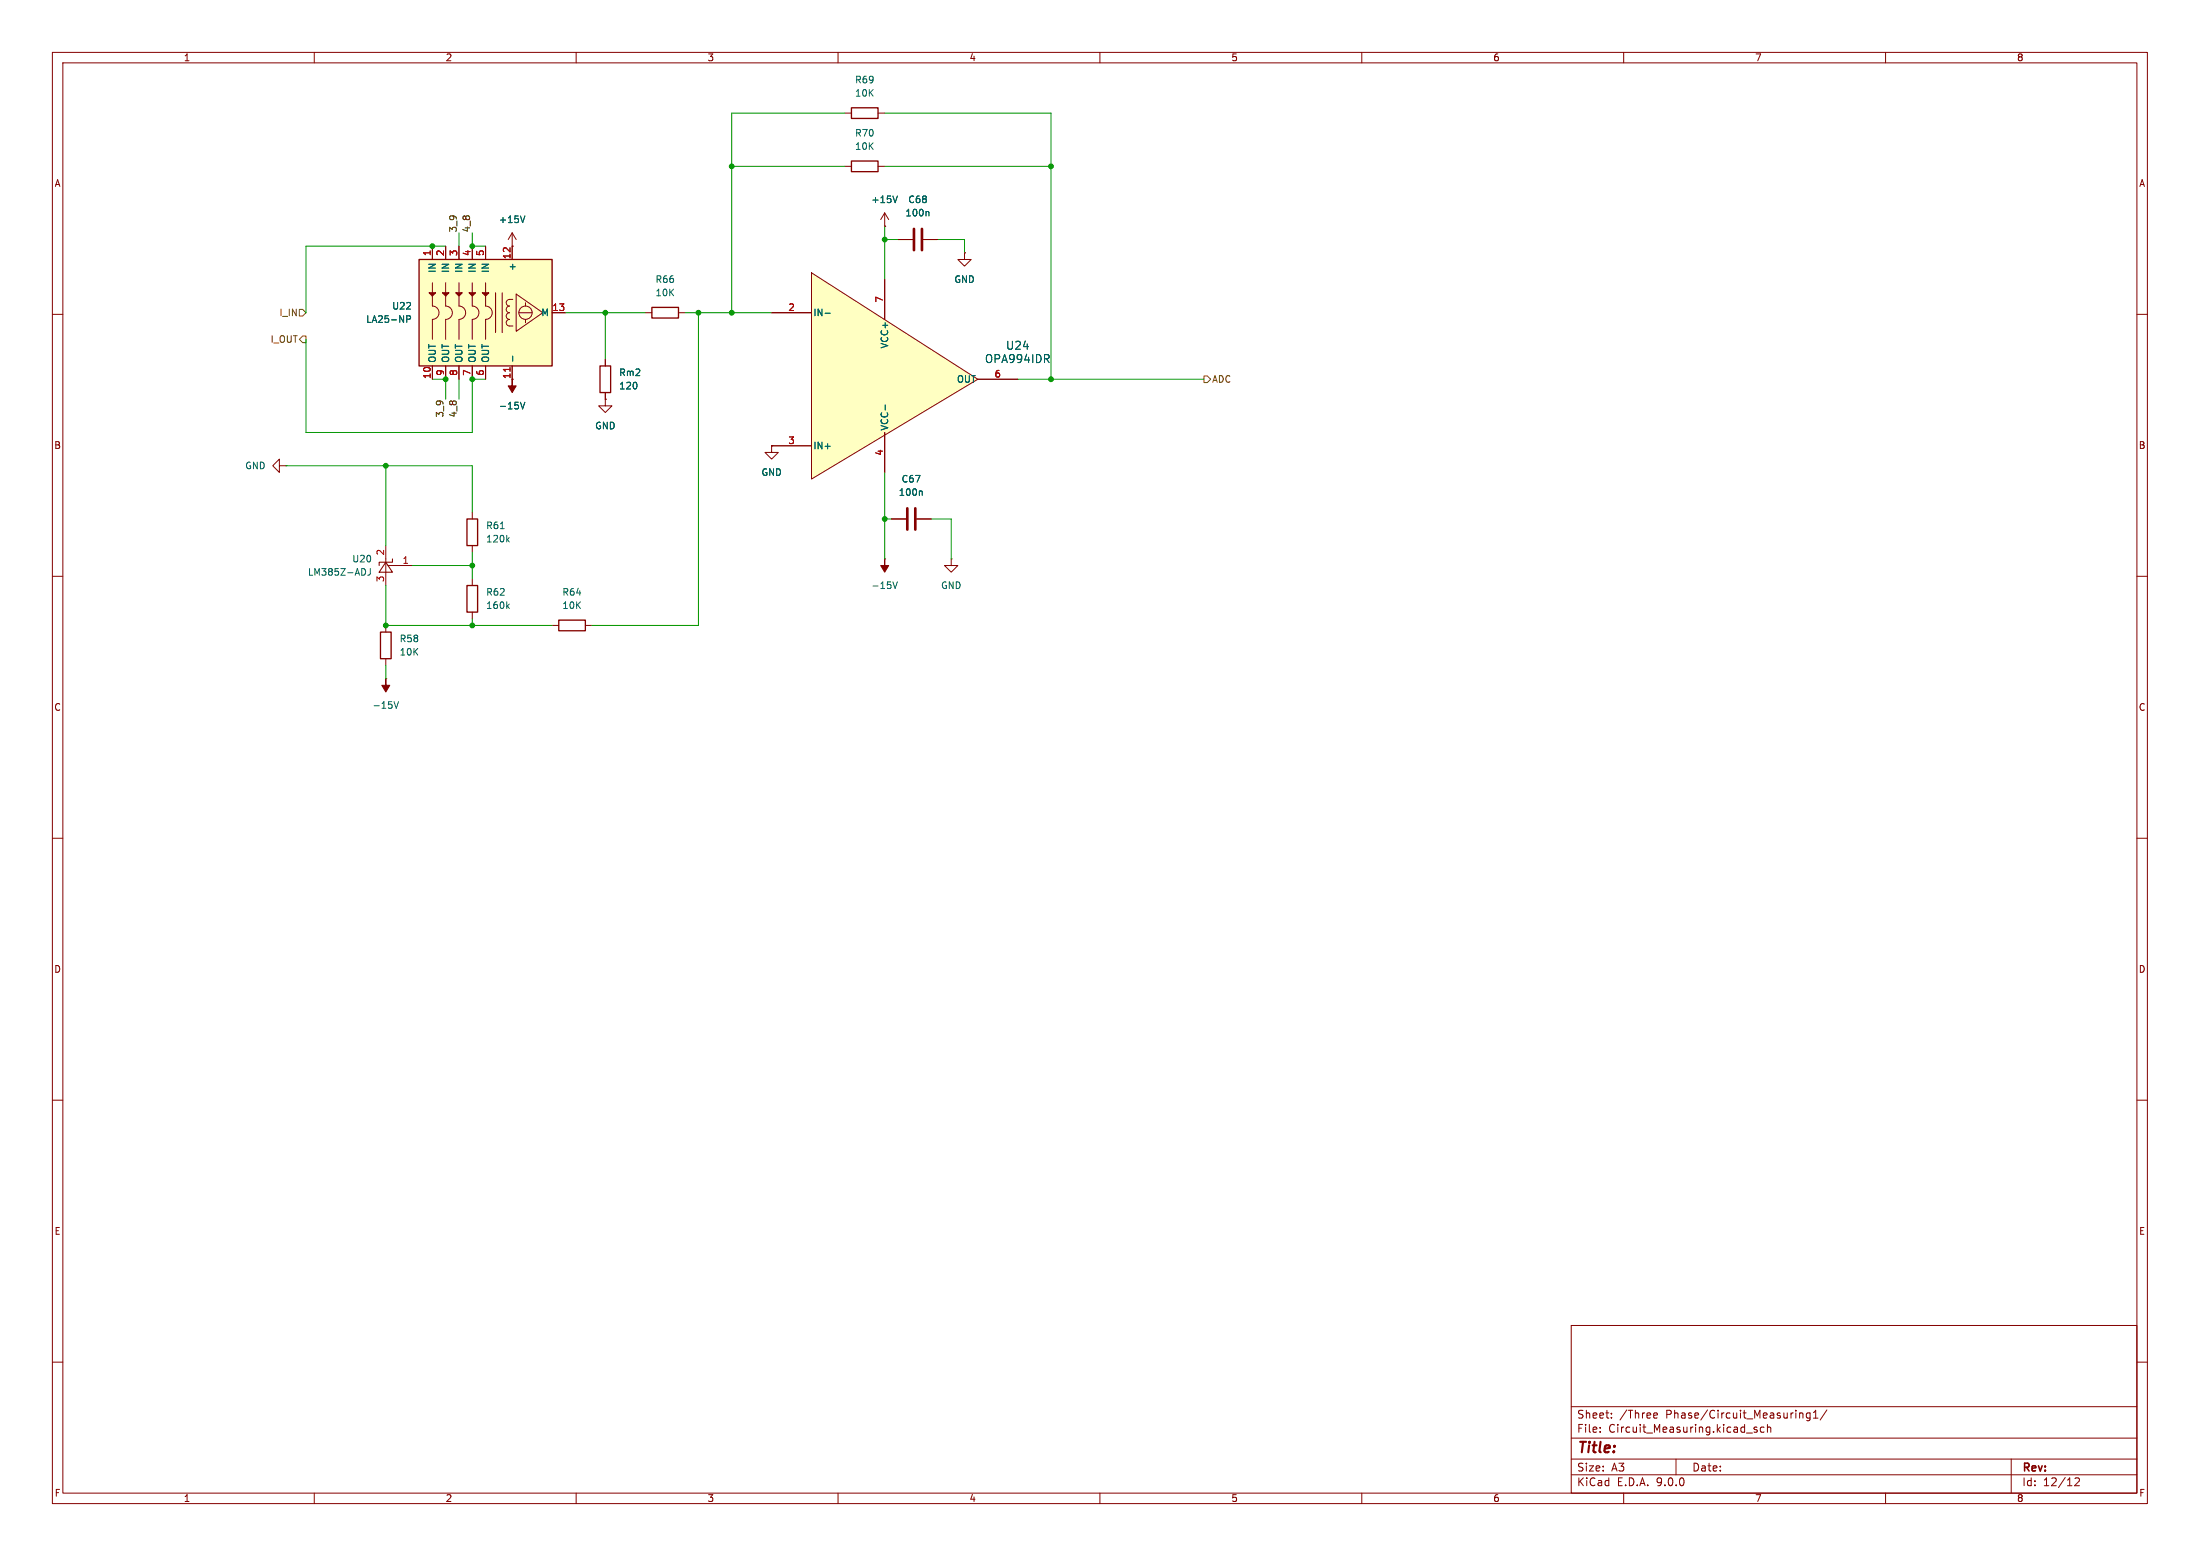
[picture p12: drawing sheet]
<svg xmlns="http://www.w3.org/2000/svg" width="297mm" height="210mm" viewBox="0 0 297 210" stroke-linecap="round" stroke-linejoin="round" font-family="sans-serif">
<g fill="none" stroke="#840000" stroke-width=".14">
<path d="M7.1 7.1h282.8v195.8h-282.8zM8.5 8.5h280v193h-280zM42.4 7.1v1.4M77.8 7.1v1.4M113.1 7.1v1.4M148.5 7.1v1.4M183.8 7.1v1.4M219.2 7.1v1.4M254.6 7.1v1.4M114 22.5h.9M118.5 22.5h.9M7.1 42.4h1.4"/>
<path d="M288.5 42.4h1.4M7.1 77.8h1.4M37.7 62.9v-.9l-.9 .9 .9 .9v-.9h.9M38.6 62.9h.1M52.1 73.6v5.4M52.1 75.9l.9 1.3h-1.8zM52.4 76.3h3.3M53 75.4v.5h-1.8v.4M120.3 70h2M123.7 70h2M288.5 77.8h1.4M52.1 91.6h.1"/>
<path d="M52.1 84.4v.9M52.1 88.9v.9M7.1 113.1h1.4M288.5 113.1h1.4M7.1 148.5h1.4M288.5 148.5h1.4M212.1 178.9h76.4v22.6h-76.4zM7.1 183.8h1.4M212.1 199h76.4M212.1 196.9h76.4M212.1 194.1h76.4M212.1 189.9h76.4"/>
<path d="M216 193.2v.1M216 192.7v.1M217.5 191.3v.1M217.5 190.7v.1M223.3 191.4h.4M223.3 190.7h.3l.2 .2-.5 .1M226.3 196.9v2.1M235.8 193.4h.8M237.2 192.7l-.3-.1-.1 .2v.1l.4 .1v.3h-.4M238.2 192.7l-.4-.1-.2 .2 .1 .5h.5M238.6 192.7l.2-.1 .2 .1 .1 .6M238.6 192.2v1.1"/>
<path d="M243.1 190.7h.2l.1 .1v.6M244.4 190.7h-.3l-.2 .2 .1 .5h.4M244.4 190.7v.9l-.2 .2-.3-.1M244.8 191.4h.6M244.8 190.6l.3-.3v1.1M246.6 190.3l-.9 1.4M271.5 196.9v4.6M280.1 199.6l.4-.1 .2 .1v.2l-.6 .7h.6M288.5 183.8h1.4M42.4 201.5v1.4M77.8 201.5v1.4M113.1 201.5v1.4"/>
<path d="M148.5 201.5v1.4M183.8 201.5v1.4M219.2 201.5v1.4M254.6 201.5v1.4"/>
</g>
<path d="M52.1 91.6v.9h.5l-.5 .9-.6-.9h.6z" fill="#840000" stroke="#840000" stroke-width=".14"/>
<path d="M49.2 76.8l.2 .3-.2 .5M50 76.7v.8l-.3 .1M124.4 66.3l.1 .1v.5M53.2 94.7l.3 .9 .3-.9" fill="none" stroke="#006464" stroke-width=".14"/>
<path d="M122.5 68.6v2.9M123.6 68.6v2.9" fill="none" stroke="#840000" stroke-width=".36"/>
<path d="M114.9 21.7h3.6v1.5h-3.6zM51.4 85.3h1.4v3.6h-1.4z" fill="none" stroke="#840000" stroke-width=".18"/>
<path d="M109.6 36.8l22.4 14.4-22.4 13.5z" fill="#ffffc2"/>
<g fill="none" stroke="#840000" stroke-width=".14">
<path d="M114 15.3h.9M118.5 15.3h.9M109.6 36.8l22.4 14.4-22.4 13.5zM119.4 30.5h.1M119.4 28.7v1.8M119.4 37.7v5.4M119.4 28.7l-.5 .9M119.4 28.7l.6 .9M121.2 32.3h2M124.6 32.3h2M130.2 34.1v.9h.9l-.9 .9-.9-.9h.9M130.2 34.1h.1"/>
<path d="M104.2 42.2h5.4M119.4 58.4v5.4M132 51.2h5.4M104.2 60.2v.9h.9l-.9 .9-.9-.9h.9M104.2 60.2h.1M104.2 60.2h5.4M119.4 75.4h.1M128.4 75.4v.9h-.9l.9 .9 .9-.9h-.9M128.4 75.4h.1"/>
</g>
<path d="M121.1 26.5l-.3 .8M125.3 28.5l.1 .2v.4M111.4 42.3h.7M119.5 54.7v.6M141.3 48.4l.3 .5M141.6 48v.3M120.5 78.5l.3 .9 .3-.9" fill="none" stroke="#006464" stroke-width=".14"/>
<path d="M123.4 30.9v2.9M124.5 30.9v2.9" fill="none" stroke="#840000" stroke-width=".36"/>
<path d="M114.9 14.5h3.6v1.5h-3.6z" fill="none" stroke="#840000" stroke-width=".18"/>
<path d="M119.4 75.4v.9h.6l-.6 .9-.5-.9h.5z" fill="#840000" stroke="#840000" stroke-width=".14"/>
<path d="M56.6 35h17.9v14.4h-17.9z" fill="#ffffc2"/>
<g fill="none" stroke="#840000" stroke-width=".14">
<path d="M58.4 38.2v3.1a.9 .9 0 0 1 .9 .9 .9 .9 0 0 1-.9 .9v2.7M58.4 33.2v1.8M60.2 38.2v3.1a.9 .9 0 0 1 .9 .9 .9 .9 0 0 1-.9 .9v2.7M60.2 33.2v1.8M62 38.2v3.1a.9 .9 0 0 1 .9 .9 .9 .9 0 0 1-.9 .9v2.7M62 33.2v1.8M63.8 38.2v3.1a.9 .9 0 0 1 .9 .9 .9 .9 0 0 1-.9 .9v2.7M63.8 33.2v1.8M65.6 38.2v3.1a.9 .9 0 0 1 .9 .9 .9 .9 0 0 1-.9 .9v2.7M65.6 33.2v1.8M66.9 39.5v5.4M67.8 39.5v5.4"/>
<path d="M69.1 33.2h.1M69.1 31.4v3.6M69.1 31.4l-.5 .9M69.1 31.4l.6 .9M69.7 39.7l3.6 2.5-3.6 2.5zM119.4 30.5h.1M119.4 37.7v5.4M121.2 32.3h2M124.6 32.3h2M130.2 34.1h.1M58.4 49.4v1.8M60.2 49.4v1.8"/>
<path d="M62 49.4v1.8M63.8 49.4v1.8M65.6 49.4v1.8M68.8 40.4a.45 .45 0 0 0-.5 .5 .45 .45 0 0 0 .5 .4 .45 .45 0 0 0-.5 .5 .45 .45 0 0 0 .5 .4 .45 .45 0 0 0-.5 .5 .45 .45 0 0 0 .5 .4 .45 .45 0 0 0-.5 .5 .45 .45 0 0 0 .5 .4h.4M68.8 40.4h.4M69.1 49.4v1.8M70 42.2h1.8M70.9 40.9v.4M70.9 43.1v.5M74.5 42.2h1.8M81.7 53.9v.9h.9l-.9 .9-.9-.9h.9M81.7 53.9h.1"/>
<path d="M81.7 48.5v.9M81.7 53v.9M87.1 42.2h.9M91.6 42.2h.9M104.2 42.2h5.4M119.4 58.4v5.4M132 51.2h5.4M63.8 69.1v.9M63.8 73.6v.9M63.8 78.1v.9M104.2 60.2h.1M104.2 60.2h5.4"/>
<path d="M120.3 70h2M123.7 70h2M63.8 82.6v.9M74.5 84.4h.9M79 84.4h.9"/>
<circle cx="70.9" cy="42.2" r=".9"/>
</g>
<path d="M56.6 35h17.9v14.4h-17.9zM81 49.4h1.4v3.6h-1.4zM88 41.5h3.6v1.4h-3.6zM63 70h1.5v3.6h-1.5zM63 79h1.5v3.6h-1.5zM75.4 83.7h3.6v1.4h-3.6z" fill="none" stroke="#840000" stroke-width=".18"/>
<g fill="#840000" stroke="#840000" stroke-width=".14">
<path d="M57.9 39.5h.9l-.4 .5z"/>
<path d="M59.7 39.5h.9l-.4 .5z"/>
<path d="M61.5 39.5h.9l-.4 .5z"/>
<path d="M63.3 39.5h.9l-.4 .5z"/>
<path d="M65.1 39.5h.9l-.4 .5z"/>
<path d="M69.1 51.2v.9h.6l-.6 .9-.5-.9h.5z"/>
</g>
<g fill="none" stroke="#006464" stroke-width=".14">
<path d="M70.9 29.1l-.3 .9M121.1 26.5l-.3 .8M125.3 28.5l.1 .2v.4M54.9 43.1l.4-.1 .1-.1v-.2l-.5-.1v.9M69.2 48.1v.6M70.3 54.3l.3 .9 .3-.9M111.4 42.3h.7M119.5 54.7v.6M141.3 48.4l.3 .5M141.6 48v.3M67.6 71.4h.5M68.5 72.8l.3 .3"/>
<path d="M68.8 72.5l-.4 .4M124.4 66.3l.1 .1v.5M68.5 81.8l.3 .3M68.8 81.5l-.4 .4"/>
</g>
<path d="M68.9 49.6v.5" fill="none" stroke="#a90000" stroke-width=".14"/>
<path d="M40.4 41.8h.5l.4 .4-.4 .5h-.5zM40.9 45.3h.4v.9h-.4l-.5-.4zM162.5 50.7h.5l.4 .5-.4 .4h-.5z" fill="none" stroke="#725600" stroke-width=".14"/>
<g fill="none" stroke="#009600" stroke-width=".14">
<path d="M114 15.3h-15.2v26.9M119.4 15.3h22.5v35.9M60.2 33.2h-18.9v9M62 31.4v1.8M63.8 31.4v1.8h1.8M98.8 22.5h15.2M119.4 22.5h22.5M119.4 30.5v7.2M119.4 32.3h1.8M126.6 32.3h3.6v1.8M41.3 45.8v12.6h22.5v-7.2h1.8M58.4 51.2h1.8v2.7"/>
<path d="M62 51.2v2.7M76.3 42.2h10.8M81.7 42.2v6.3M92.5 42.2h11.7M94.3 42.2v42.2h-14.4M137.4 51.2h25.1M38.6 62.9h25.2v6.2M52.1 62.9v10.7M52.1 79v5.4h22.4M55.7 76.3h8.1M63.8 74.5v3.6M119.4 70h.9"/>
<path d="M119.4 63.8v11.6M125.7 70h2.7v5.4M52.1 89.8v1.8M63.8 83.5v.9"/>
</g>
<g fill="#009600" stroke="#009600" stroke-width=".14">
<circle cx="52.1" cy="62.9" r=".32"/>
<circle cx="52.1" cy="84.4" r=".32"/>
<circle cx="58.4" cy="33.2" r=".32"/>
<circle cx="98.8" cy="22.5" r=".32"/>
<circle cx="141.9" cy="51.2" r=".32"/>
<circle cx="141.9" cy="22.5" r=".32"/>
<circle cx="119.4" cy="70" r=".32"/>
<circle cx="119.4" cy="32.3" r=".32"/>
<circle cx="63.8" cy="33.2" r=".32"/>
<circle cx="63.8" cy="51.2" r=".32"/>
<circle cx="60.2" cy="51.2" r=".32"/>
<circle cx="81.7" cy="42.2" r=".32"/>
<circle cx="94.3" cy="42.2" r=".32"/>
<circle cx="98.8" cy="42.2" r=".32"/>
<circle cx="63.8" cy="76.3" r=".32"/>
<circle cx="63.8" cy="84.4" r=".32"/>
</g>
<text font-size="2" fill="#840000" x="212.8" y="196.5">Title:</text>
<g font-size="1.5" fill="#006464">
<text x="135.7" y="47.3">U24</text>
<text x="132.9" y="49.1">OPA994IDR</text>
</g>
<g font-size="1.5" fill="#840000">
<text x="212.8" y="191.6">Sheet:</text>
<text x="218.6" y="191.6">/Three</text>
<text x="224.9" y="191.6">Phase/Circuit_Measuring1/</text>
<text x="212.8" y="193.5">File:</text>
<text x="217.1" y="193.5">Circuit_Measuring.kicad_sch</text>
<text x="212.8" y="200.7">KiCad</text>
<text x="212.8" y="198.7">Size:</text>
<text x="217.5" y="198.7">A3</text>
<text x="218.3" y="200.7">E.D.A.</text>
<text x="223.7" y="200.7">9.0.0</text>
<text x="228.4" y="198.7">Date:</text>
<text x="272.9" y="198.9">Rev:</text>
<text x="272.9" y="200.7">Id:</text>
<text x="275.8" y="200.7">12/12</text>
</g>
<g font-size="1.3" fill="#840000">
<text x="24.7" y="8.4">1</text>
<text x="60.1" y="8.4">2</text>
<text x="95.5" y="8.4">3</text>
<text x="130.8" y="8.4">4</text>
<text x="166.2" y="8.4">5</text>
<text x="201.5" y="8.4">6</text>
<text x="236.9" y="8.4">7</text>
<text x="272.2" y="8.4">8</text>
<text x="7.3" y="25.4">A</text>
<text x="288.7" y="25.4">A</text>
<text x="69" y="51.2" transform="rotate(-90 69 51.2)">11</text>
<text x="7.2" y="60.7">B</text>
<text x="288.7" y="60.7">B</text>
<text x="7.2" y="96.1">C</text>
<text x="288.7" y="96.1">C</text>
<text x="7.2" y="131.4">D</text>
<text x="288.7" y="131.4">D</text>
<text x="7.3" y="166.8">E</text>
<text x="288.7" y="166.8">E</text>
<text x="7.3" y="202.1">F</text>
<text x="24.7" y="202.9">1</text>
<text x="60.1" y="202.9">2</text>
<text x="95.5" y="202.9">3</text>
<text x="130.8" y="202.9">4</text>
<text x="166.2" y="202.9">5</text>
<text x="201.5" y="202.9">6</text>
<text x="236.9" y="202.9">7</text>
<text x="272.2" y="202.9">8</text>
<text x="288.7" y="202.1">F</text>
</g>
<g font-size="1.3" fill="#006464">
<text x="115.4" y="11.4">R69</text>
<text x="115.4" y="13.2">10K</text>
<text x="115.4" y="18.6">R70</text>
<text x="115.4" y="20.4">10K</text>
<text x="117.6" y="27.6">+15V</text>
<text x="122.2" y="29.3">100n</text>
<text x="122.5" y="27.6">C68</text>
<text x="67.3" y="30.2">+15V</text>
<text x="52.9" y="41.9">U22</text>
<text x="59" y="36.9" transform="rotate(-90 59 36.9)">IN</text>
<text x="60.8" y="36.9" transform="rotate(-90 60.8 36.9)">IN</text>
<text x="62.6" y="36.9" transform="rotate(-90 62.6 36.9)">IN</text>
<text x="64.4" y="36.9" transform="rotate(-90 64.4 36.9)">IN</text>
<text x="66.2" y="36.9" transform="rotate(-90 66.2 36.9)">IN</text>
<text x="69.8" y="36.6" transform="rotate(-90 69.8 36.6)">+</text>
<text x="88.4" y="38.3">R66</text>
<text x="88.4" y="40.1">10K</text>
<text x="128.8" y="38.3">GND</text>
<text x="49.4" y="43.7">LA25-NP</text>
<text x="73" y="42.8">M</text>
<text x="109.7" y="42.8">IN-</text>
<text x="120" y="47.1" transform="rotate(-90 120 47.1)">VCC+</text>
<text x="59" y="49" transform="rotate(-90 59 49)">OUT</text>
<text x="60.8" y="49" transform="rotate(-90 60.8 49)">OUT</text>
<text x="62.6" y="49" transform="rotate(-90 62.6 49)">OUT</text>
<text x="64.4" y="49" transform="rotate(-90 64.4 49)">OUT</text>
<text x="66.2" y="49" transform="rotate(-90 66.2 49)">OUT</text>
<text x="83.5" y="52.7">120</text>
<text x="83.5" y="50.9">Rm2</text>
<text x="129.1" y="51.8">OUT</text>
<text x="67.3" y="55.4">-15V</text>
<text x="80.3" y="58.1">GND</text>
<text x="120" y="58.2" transform="rotate(-90 120 58.2)">VCC-</text>
<text x="33" y="63.5">GND</text>
<text x="102.7" y="64.4">GND</text>
<text x="109.7" y="60.8">IN+</text>
<text x="121.7" y="65.3">C67</text>
<text x="65.6" y="71.6">R61</text>
<text x="121.3" y="67.1">100n</text>
<text x="41.5" y="77.8">LM385Z-ADJ</text>
<text x="47.5" y="76">U20</text>
<text x="65.6" y="73.3">120k</text>
<text x="65.6" y="80.5">R62</text>
<text x="65.6" y="82.3">160k</text>
<text x="75.9" y="80.5">R64</text>
<text x="75.9" y="82.3">10K</text>
<text x="117.6" y="79.6">-15V</text>
<text x="127" y="79.6">GND</text>
<text x="53.9" y="86.8">R58</text>
<text x="53.9" y="88.6">10K</text>
<text x="50.2" y="95.8">-15V</text>
</g>
<g font-size="1.3" fill="#a90000">
<text x="58.2" y="34.6" transform="rotate(-90 58.2 34.6)">1</text>
<text x="60" y="34.6" transform="rotate(-90 60 34.6)">2</text>
<text x="61.8" y="34.6" transform="rotate(-90 61.8 34.6)">3</text>
<text x="63.6" y="34.6" transform="rotate(-90 63.6 34.6)">4</text>
<text x="65.4" y="34.6" transform="rotate(-90 65.4 34.6)">5</text>
<text x="69" y="35.1" transform="rotate(-90 69 35.1)">12</text>
<text x="119.3" y="40.9" transform="rotate(-90 119.3 40.9)">7</text>
<text x="74.5" y="42">13</text>
<text x="106.4" y="42">2</text>
<text x="58.2" y="51.2" transform="rotate(-90 58.2 51.2)">10</text>
<text x="60" y="50.8" transform="rotate(-90 60 50.8)">9</text>
<text x="61.8" y="50.8" transform="rotate(-90 61.8 50.8)">8</text>
<text x="63.6" y="50.8" transform="rotate(-90 63.6 50.8)">7</text>
<text x="65.4" y="50.8" transform="rotate(-90 65.4 50.8)">6</text>
<text x="134.2" y="51">6</text>
<text x="106.4" y="60">3</text>
<text x="119.3" y="61.6" transform="rotate(-90 119.3 61.6)">4</text>
<text x="51.9" y="75" transform="rotate(-90 51.9 75)">2</text>
<text x="54.3" y="76.2">1</text>
<text x="51.9" y="78.6" transform="rotate(-90 51.9 78.6)">3</text>
</g>
<g font-size="1.3" fill="#0f0f0f">
<text x="61.7" y="31.4" transform="rotate(-90 61.7 31.4)">3_9</text>
<text x="63.5" y="31.4" transform="rotate(-90 63.5 31.4)">4_8</text>
<text x="59.9" y="56.4" transform="rotate(-90 59.9 56.4)">3_9</text>
<text x="61.7" y="56.4" transform="rotate(-90 61.7 56.4)">4_8</text>
</g>
<g font-size="1.3" fill="#725600">
<text x="36.5" y="46.4">I_OUT</text>
<text x="37.7" y="42.8">I_IN</text>
<text x="163.6" y="51.8">ADC</text>
</g>
</svg>
